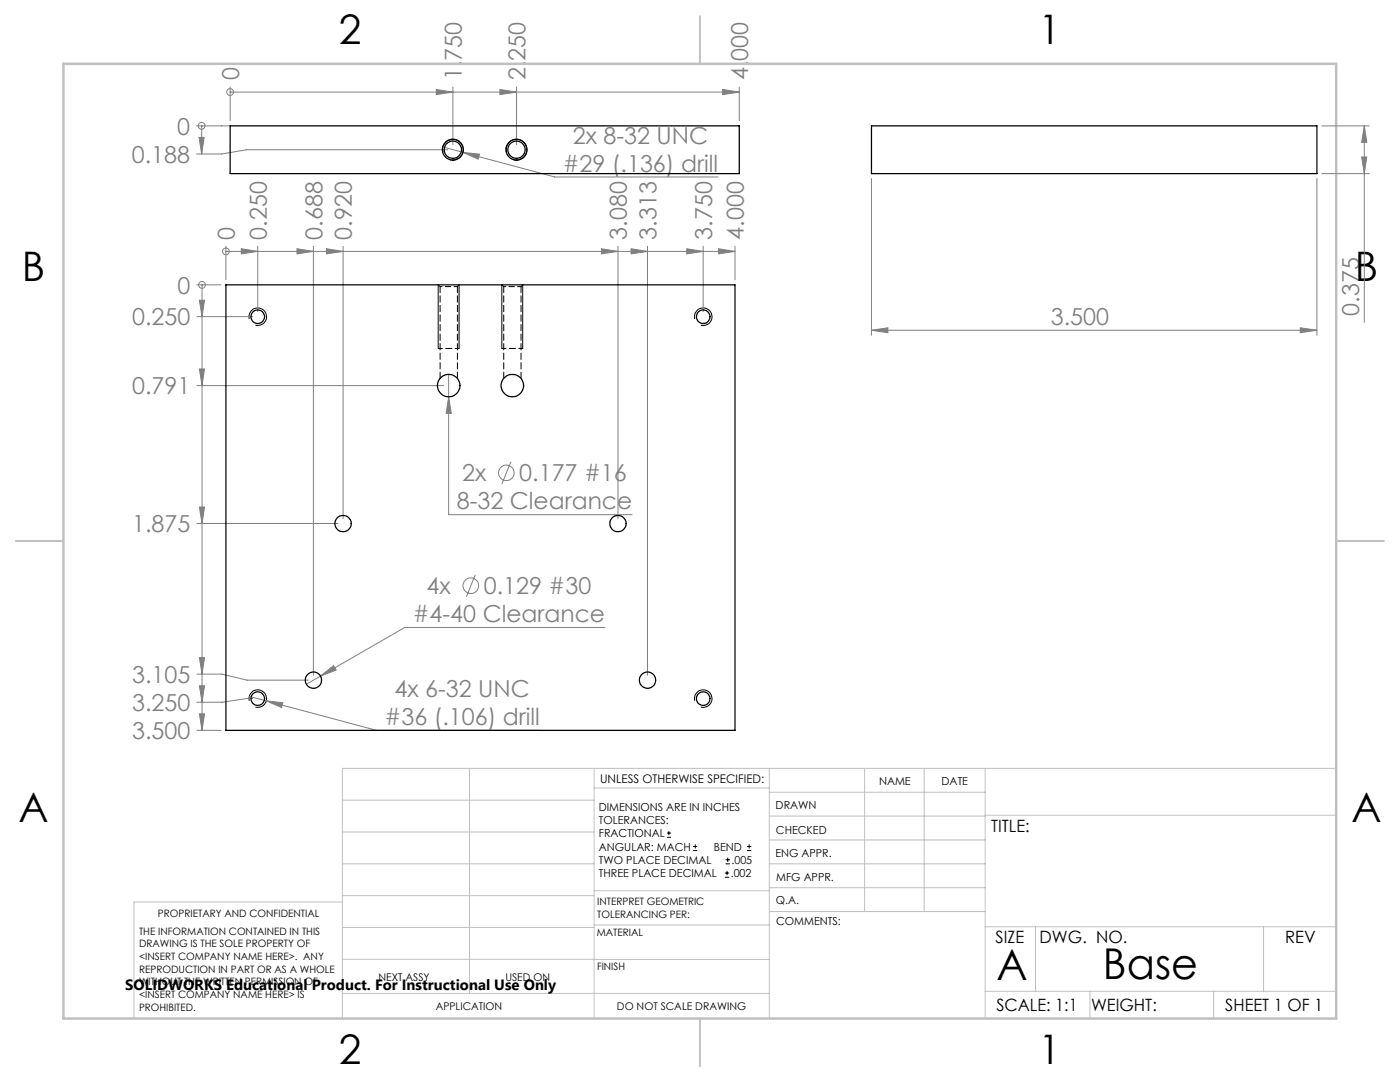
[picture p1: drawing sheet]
<svg xmlns="http://www.w3.org/2000/svg" width="279mm" height="216mm" viewBox="0 0 279 216" stroke-linecap="round" stroke-linejoin="round" font-family="sans-serif">
<g fill="none" stroke="#808080" stroke-width=".2">
<path d="M45.9 18.4h.1M45.9 17.4v6.7M45.9 18.4h101.6M87.1 17.9l3.3 .5-3.3 .5zM90.4 17.4v11.5M99.8 17.9l3.3 .5-3.3 .5zM103.1 17.4v11.5M144.2 17.9l3.3 .5-3.3 .5zM147.5 17.4v6.7M39.2 25.1h6.7M39.7 27.4h1l-.4 3.3zM40.3 25.1h.1"/>
<path d="M40.3 25.1v5.6M88.4 29.3l4 1.1M89.4 29.9h-40.2l-5 .8h-5M92.4 30.4l3.3 .4-.3 1zM92.4 30.4l18.3 4.9h32.6M173.9 35.6v31.3M262.8 35.6v31.3M263.8 25.1h9.5M263.8 34.6h9.5M271.7 31.3h1.1l-.5 3.3zM272.3 25.1l.5 3.3h-1.1zM272.3 25.1v39.2"/>
<path d="M39.3 56.8h4.8M39.8 59.9h1l-.5 3.3zM40.3 56.8v88.9M40.3 56.8h.1M45.1 50.2h.1M45.1 49.1v6.7M45.1 50.2h101.6M48.2 49.6l3.2 .6-3.2 .5zM51.4 49.1v13.1M59.3 49.6l3.2 .6-3.2 .5zM62.5 49.1v85.6M65.2 49.6l3.3 .6-3.3 .5z"/>
<path d="M68.5 49.1v54.4M120 49.6l3.3 .6-3.3 .5zM123.3 49.1v54.4M125.9 49.6l3.3 .6-3.3 .5zM129.2 49.1v85.6M137.1 49.6l3.2 .6-3.2 .5zM140.3 49.1v13.1M143.4 49.6l3.3 .6-3.3 .5zM146.7 49.1v6.7M39.3 63.2h11.1M39.3 76.9h49.2M39.8 73.6h1l-.5 3.3z"/>
<path d="M89.5 79.2l.6 3.3h-1.1zM89.5 74.7v28h36.7M173.9 65.9l3.3-.5v1zM173.9 65.9h88.9M259.5 65.4l3.3 .5-3.3 .5zM102 92.1l-1.8 4.5M39.3 104.5h28.2M39.8 101.2h1l-.5 3.3zM94.9 114.7l-1.8 4.4M39.3 134.5h5l5 1.2h12.3M39.8 136.8h1l-.5 3.3zM39.8 131.2h1l-.5 3.3z"/>
<path d="M49.7 139l3.4 .8M50.4 139.4h-1.1l-5 .7h-5M53.1 139.8l3.3 .4-.2 1zM53.1 139.8l22 5.9h32.6M64 134.9l2.6-2.1 .5 .9zM120.8 125.2h-40l-19.7 11.3M39.3 145.7h4.8M39.8 142.5h1l-.5 3.2z"/>
<circle cx="45.9" cy="18.4" r=".68"/>
<circle cx="40.2" cy="25.1" r=".68"/>
<circle cx="40.3" cy="56.9" r=".68"/>
<circle cx="45.1" cy="50.1" r=".67"/>
<circle cx="101.1" cy="94.4" r="1.55"/>
<circle cx="94" cy="116.9" r="1.55"/>
</g>
<g fill="none" stroke="#000" stroke-width=".2">
<path d="M88.4 30.4a2.08 2.08 0 0 1 1.8-2.6 2.08 2.08 0 0 1 2.3 2.3 2.08 2.08 0 0 1-2.7 1.8M101.1 30.4a2.08 2.08 0 0 1 1.8-2.6 2.08 2.08 0 0 1 2.3 2.3 2.08 2.08 0 0 1-2.7 1.8M87.5 56.8v12.7M91.6 56.8v12.7M100.2 56.8v12.7M104.3 56.8v12.7M49.7 63.6a1.75 1.75 0 0 1 1.6-2.2 1.75 1.75 0 0 1 1.9 1.9 1.75 1.75 0 0 1-2.2 1.6M138.6 63.6a1.75 1.75 0 0 1 1.6-2.2 1.75 1.75 0 0 1 1.9 1.9 1.75 1.75 0 0 1-2.2 1.6M49.7 139.8a1.75 1.75 0 0 1 1.6-2.2 1.75 1.75 0 0 1 1.9 1.9 1.75 1.75 0 0 1-2.2 1.6M138.6 139.8a1.75 1.75 0 0 1 1.6-2.2 1.75 1.75 0 0 1 1.9 1.9 1.75 1.75 0 0 1-2.2 1.6M133.1 167.1h.8M133.1 166.2h.8"/>
<path d="M133.5 165.8v.9M138.3 169.7h.8M138.3 168.9h.8M138.7 168.5v.8M144.7 175h.8M144.7 174.2h.8M144.8 172.4h.9M144.8 171.6h.9M145.1 173.8v.8M145.2 171.1v.9M149.1 169.7h.8M149.1 168.9h.8"/>
<path d="M149.5 168.5v.8"/>
</g>
<g fill="none" stroke="#c0c0c0" stroke-width=".2">
<path d="M68.3 159.7h50.3M93.7 153.3v44.9M118.6 153.3v49.9M118.6 157.2h34.9M153.5 153.3v49.9M153.5 158.1h43.1M172.5 153.3v28.6M184.4 153.3v28.6M196.6 153.3v49.9M266.7 153.3h-198.4v49.9M68.3 178.7h50.3M68.3 172.4h50.3"/>
<path d="M68.3 166h50.3M68.3 180h-41.6v23.2M118.6 177.7h35M153.5 167.6h43.1M153.5 162.8h43.1M153.5 172.4h43.1M153.5 177.1h43.1M196.6 162.7h70.1M68.3 198.2h85.2M68.3 191.4l85.2 .1M68.3 185.1h50.3M118.6 184.6h35"/>
<path d="M153.6 181.9h43M196.6 197.8h70.1M196.6 184.9h70.1M206.7 184.9v12.9M217.5 197.8v5.4M242.2 197.8v5.4M252.2 184.9v12.9"/>
</g>
<path d="M139.7 3.2v9.5M3.1 107.9h9.6M266.7 107.9h9.5M139.7 203.2v9.6" fill="none" stroke="#c0c0c0" stroke-width=".25"/>
<path d="M12.7 12.7h254v190.5h-254z" fill="none" stroke="#c0c0c0" stroke-width=".5"/>
<path d="M87.5 69.5h4.1M100.2 69.5h4.1" fill="none" stroke="#000" stroke-width=".2" stroke-dasharray="1.3 .6" stroke-dashoffset=".5"/>
<g fill="#808080">
<path d="M39.7 27.4h1l-.4 3.3z"/>
<path d="M39.8 59.9h1l-.5 3.3zM39.8 73.6h1l-.5 3.3zM39.8 136.8h1l-.5 3.3zM39.8 142.5h1l-.5 3.2zM39.8 101.2h1l-.5 3.3zM39.8 131.2h1l-.5 3.3z"/>
<path d="M48.2 49.6l3.2 .6-3.2 .5zM137.1 49.6l3.2 .6-3.2 .5zM143.4 49.6l3.3 .6-3.3 .5zM59.3 49.6l3.2 .6-3.2 .5zM65.2 49.6l3.3 .6-3.3 .5zM120 49.6l3.3 .6-3.3 .5zM125.9 49.6l3.3 .6-3.3 .5z"/>
<path d="M87.1 17.9l3.3 .5-3.3 .5zM99.8 17.9l3.3 .5-3.3 .5zM144.2 17.9l3.3 .5-3.3 .5z"/>
<path d="M259.5 65.4l3.3 .5-3.3 .5zM173.9 65.9l3.3-.5v1z"/>
<path d="M53.1 139.8l3.1 1.4 .2-1zM89.5 79.2l-.5 3.3h1.1zM64 134.9l3.1-1.2-.5-.9zM92.4 30.4l3 1.4 .3-1z"/>
<path d="M271.7 31.3h1.1l-.5 3.3zM272.3 25.1l.5 3.3h-1.1z"/>
</g>
<g fill="none" stroke="#000" stroke-width=".25">
<path d="M45.9 25.1h101.6v9.5h-101.6zM173.9 25.1h88.9v9.5h-88.9zM45.1 56.8h101.6v88.9h-101.6z"/>
<circle cx="90.4" cy="29.9" r="1.74"/>
<circle cx="90.4" cy="29.9" r="2.09"/>
<circle cx="103.1" cy="29.9" r="1.74"/>
<circle cx="103.1" cy="29.9" r="2.09"/>
<circle cx="51.4" cy="63.2" r="1.37"/>
<circle cx="89.5" cy="76.9" r="2.25"/>
<circle cx="102.2" cy="76.9" r="2.25"/>
<circle cx="140.3" cy="63.2" r="1.37"/>
<circle cx="68.5" cy="104.5" r="1.64"/>
<circle cx="123.3" cy="104.5" r="1.64"/>
<circle cx="51.4" cy="139.4" r="1.37"/>
<circle cx="62.5" cy="135.7" r="1.62"/>
<circle cx="129.2" cy="135.7" r="1.62"/>
<circle cx="140.3" cy="139.4" r="1.37"/>
</g>
<path d="M87.8 57.2h1.8M89.6 57.2h1.7M100.5 57.2h1.8M102.3 57.2h1.7" fill="none" stroke="#000" stroke-width=".2" stroke-dasharray="1.3 .6" stroke-dashoffset=".9"/>
<path d="M87.5 56.8l.3 .4M91.3 57.2l.3-.4M100.2 56.8l.3 .4M104 57.2l.3-.4" fill="none" stroke="#000" stroke-width=".2" stroke-dasharray="1.3 .6"/>
<path d="M87.8 57.2v18.3M100.5 57.2v18.3M91.3 75.5v-18.3M104 75.5v-18.3" fill="none" stroke="#000" stroke-width=".2" stroke-dasharray="1.3 .6" stroke-dashoffset=".1"/>
<g font-size="8.5">
<text x="198.9" y="195.5">A</text>
<text x="220.1" y="195.4">Base</text>
</g>
<g font-size="8.1">
<text x="67.6" y="8.9">2</text>
<text x="207.3" y="8.9">1</text>
<text x="4.4" y="56.2">B</text>
<text x="270.4" y="56.2">B</text>
<text x="3.7" y="164.1">A</text>
<text x="269.7" y="164.1">A</text>
<text x="67.6" y="212.4">2</text>
<text x="207.3" y="212.4">1</text>
</g>
<g font-size="4.7" fill="#808080">
<text x="47.7" y="16" transform="rotate(-90 47.7 16)">0</text>
<text x="92.2" y="16" transform="rotate(-90 92.2 16)">1.750</text>
<text x="104.8" y="16" transform="rotate(-90 104.8 16)">2.250</text>
<text x="149.3" y="16" transform="rotate(-90 149.3 16)">4.000</text>
<text x="35.4" y="26.9">0</text>
<text x="114.3" y="28.7">2x 8-32 UNC</text>
<text x="26.3" y="32.5">0.188</text>
<text x="112.3" y="34.3">#29 (.136) drill</text>
<text x="46.9" y="47.8" transform="rotate(-90 46.9 47.8)">0</text>
<text x="53.2" y="47.8" transform="rotate(-90 53.2 47.8)">0.250</text>
<text x="64.3" y="47.8" transform="rotate(-90 64.3 47.8)">0.688</text>
<text x="70.2" y="47.8" transform="rotate(-90 70.2 47.8)">0.920</text>
<text x="125.1" y="47.8" transform="rotate(-90 125.1 47.8)">3.080</text>
<text x="131" y="47.8" transform="rotate(-90 131 47.8)">3.313</text>
<text x="142.1" y="47.8" transform="rotate(-90 142.1 47.8)">3.750</text>
<text x="148.5" y="47.8" transform="rotate(-90 148.5 47.8)">4.000</text>
<text x="35.4" y="58.6">0</text>
<text x="26.4" y="64.9">0.250</text>
<text x="209.7" y="64.9">3.500</text>
<text x="271.3" y="63" transform="rotate(-90 271.3 63)">0.375</text>
<text x="26.4" y="78.7">0.791</text>
<text x="91.1" y="101.7">8-32 Clearance</text>
<text x="92.2" y="96">2x</text>
<text x="103.6" y="96">0.177 #16</text>
<text x="26.4" y="106.2">1.875</text>
<text x="85.1" y="118.6">4x</text>
<text x="96.5" y="118.6">0.129 #30</text>
<text x="82.4" y="124.2">#4-40 Clearance</text>
<text x="26.4" y="136.3">3.105</text>
<text x="26.4" y="141.9">3.250</text>
<text x="78.7" y="139.2">4x 6-32 UNC</text>
<text x="26.4" y="147.5">3.500</text>
<text x="76.7" y="144.7">#36 (.106) drill</text>
</g>
<g font-size="3.4">
<text x="197.8" y="166">TITLE:</text>
<text x="198.7" y="188.1">SIZE</text>
<text x="207.5" y="188.1">DWG. NO.</text>
<text x="256.5" y="188.2">REV</text>
<text x="198.8" y="201.7">SCALE: 1:1</text>
<text x="217.7" y="201.8">WEIGHT:</text>
<text x="244.5" y="201.7">SHEET 1 OF 1</text>
</g>
<text font-size="3" x="25" y="197.6">SOLIDWORKS Educational Product. For Instructional Use Only</text>
<text font-size="2.4" x="119.8" y="156.2">UNLESS OTHERWISE SPECIFIED:</text>
<g font-size="2.2">
<text x="119.5" y="161.8">DIMENSIONS ARE IN INCHES</text>
<text x="154.8" y="161.4">DRAWN</text>
<text x="175.4" y="156.6">NAME</text>
<text x="187.9" y="156.7">DATE</text>
<text x="119.5" y="164.4">TOLERANCES:</text>
<text x="119.5" y="167.1">FRACTIONAL</text>
<text x="154.9" y="166.3">CHECKED</text>
<text x="119.5" y="169.7">ANGULAR: MACH</text>
<text x="119.5" y="172.4">TWO PLACE DECIMAL</text>
<text x="142.5" y="169.7">BEND</text>
<text x="146" y="172.4">.005</text>
<text x="154.8" y="171">ENG APPR.</text>
<text x="119.5" y="175">THREE PLACE DECIMAL</text>
<text x="145.8" y="175">.002</text>
<text x="154.9" y="175.7">MFG APPR.</text>
<text x="154.9" y="180.4">Q.A.</text>
<text x="154.9" y="184.6">COMMENTS:</text>
</g>
<g font-size="2.1">
<text x="75.5" y="195.7">NEXT ASSY</text>
<text x="100.9" y="195.7">USED ON</text>
<text x="86.9" y="201.5">APPLICATION</text>
<text x="123.1" y="201.6">DO NOT SCALE DRAWING</text>
</g>
<g font-size="2">
<text x="31.5" y="182.9">PROPRIETARY AND CONFIDENTIAL</text>
<text x="119.2" y="180.6">INTERPRET GEOMETRIC</text>
<text x="119.2" y="183.1">TOLERANCING PER:</text>
<text x="27.8" y="186.5">THE INFORMATION CONTAINED IN THIS</text>
<text x="27.8" y="189">DRAWING IS THE SOLE PROPERTY OF</text>
<text x="27.8" y="191.6">&lt;INSERT COMPANY NAME HERE&gt;. ANY</text>
<text x="119.1" y="186.7">MATERIAL</text>
<text x="27.8" y="194.1">REPRODUCTION IN PART OR AS A WHOLE</text>
<text x="27.8" y="196.6">WITHOUT THE WRITTEN PERMISSION OF</text>
<text x="119.1" y="193.5">FINISH</text>
<text x="27.8" y="199.1">&lt;INSERT COMPANY NAME HERE&gt; IS</text>
<text x="27.8" y="201.7">PROHIBITED.</text>
</g>
</svg>
